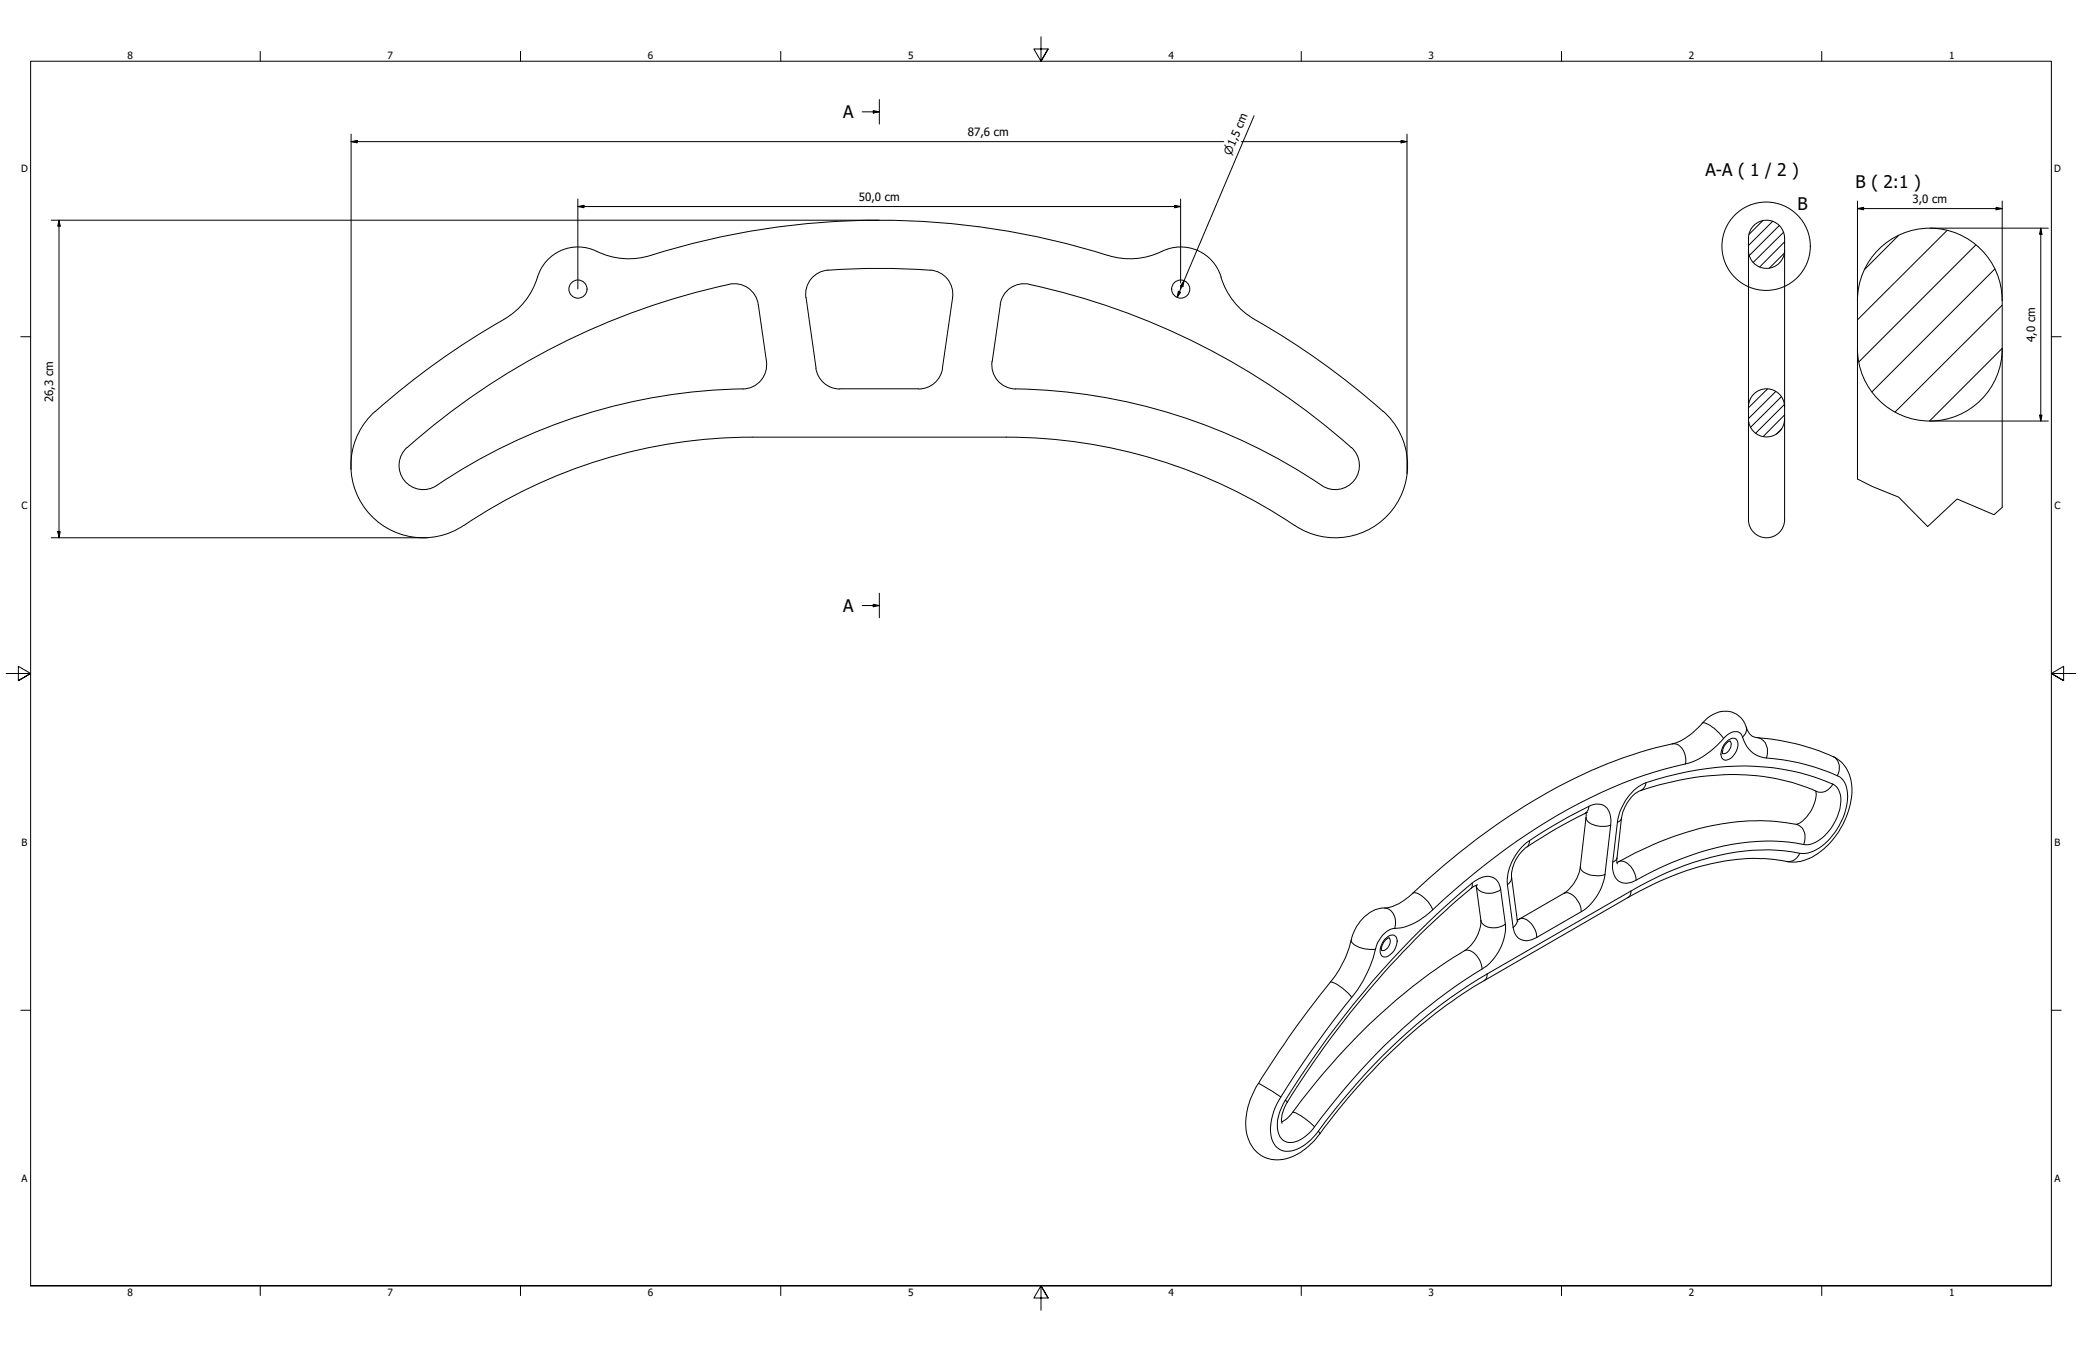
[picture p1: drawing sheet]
<svg xmlns="http://www.w3.org/2000/svg" width="864mm" height="559mm" viewBox="0 0 864 559" stroke-linecap="round" stroke-linejoin="round" font-family="sans-serif">
<!-- layer: Hatch (ISO) -->
<g fill="none" stroke="#000" stroke-width=".41">
<path d="M731.1 91.6l-5.6 5.6M735.3 91.8l-10 10.1M738 93.6l-12.4 12.4M739.8 96.4l-12.6 12.5M787.5 97.7l-14 14M807.6 95.6l-37.1 37.1M740.2 105l-6.3 6.3M740.2 100.3l-10.3 10.4M819.6 101.6l-48.5 48.5M827.4 111.6l-50.9 51M830.5 126.6l-44.5 44.3M830.5 144.5l-30.1 30.2"/>
<path d="M733.1 161.4l-7.8 7.8M736.6 162.4l-11.3 11.3M738.9 164.6l-12.8 12.7M739 178l-2.1 2.1M740.2 167.8l-12 11.9M740.2 172.1l-8.8 9"/>
</g>
<!-- layer: Visible (ANSI) -->
<g fill="none" stroke="#000" stroke-width=".41">
<path d="M223 114.9a30 30 0 0 1-14 17.6M223 115a17.6 17.6 0 0 1 25.9-10.1 30.1 30.1 0 0 0 20.9 1.1 317.3 317.3 0 0 1 192.8 .7 30.8 30.8 0 0 0 20.6-3 17.5 17.5 0 0 1 23.3 11.3M302.5 117.9a10.1 10.1 0 0 1 12 8.4l3.4 23.6a10 10 0 0 1-9.8 11.5 233.8 233.8 0 0 0-128 40.6 10 10 0 0 1-12.8-3.3 10 10 0 0 1 1.6-13.1 296.2 296.2 0 0 1 133.6-67.6M343.5 112.1a295 295 0 0 1 42.4 0M343.5 112a10 10 0 0 0-9.2 11.5M385.9 112a10 10 0 0 1 9.2 11.5M426.9 118a295.2 295.2 0 0 1 134.5 68.4 10 10 0 0 1 0 13.3 10 10 0 0 1-13.2 1.7 235.2 235.2 0 0 0-128.8-40.2 10 10 0 0 1-7.9-11.3M426.9 117.9a10 10 0 0 0-12 8.4M506.4 114.9a30 30 0 0 0 14 17.6M209 132.5a315 315 0 0 0-53.3 38.2M334.3 123.4l4.1 29.4a10 10 0 0 0 10 8.6M395.1 123.4l-4.1 29.4a10 10 0 0 1-10 8.6"/>
<path d="M415 126.3l-3.4 23.6M520.4 132.5a315 315 0 0 1 53.3 38.2M155.6 170.6a30 30 0 0 0-3.8 40.9 30 30 0 0 0 40.6 6.4M348.4 161.3h32.6M573.8 170.6a30 30 0 0 1 3.8 40.9 30 30 0 0 1-40.6 6.4M192.4 218a213.6 213.6 0 0 1 119.6-36.6h105.4a213.6 213.6 0 0 1 119.6 36.6M717.5 307.4a4.9 4.9 0 0 0-2.9 5.3M657.9 337.2v1.4l-2.4 21.1a16.1 16.1 0 0 1-6.8 10.9l-19.3 11.1M658.5 337.1a172.3 172.3 0 0 0-26.3 15.2 15.3 15.3 0 0 0-5.2 11.4l2.6 18.6M753.2 328.2a14.6 14.6 0 0 1-8 13.8 95.8 95.8 0 0 0-52.2 5.5 181 181 0 0 0-22.3 10.3M753.5 328.3a90.9 90.9 0 0 0-52.9-5.4 96.1 96.1 0 0 0-21.7 5.9 16.3 16.3 0 0 0-6.3 10.5l-2 17.1 .3 2M612.3 367.3l2 14.5a15.5 15.5 0 0 1-6.8 12.6 251.7 251.7 0 0 0-71.3 67 10.5 10.5 0 0 1-4.6 4"/>
<path d="M612.9 367.1l-1.2 .4a324.1 324.1 0 0 0-56.1 58.5l-11.2 15.3a147.6 147.6 0 0 0-11.9 18.9l-1 4.1 .3 1.7M565.9 380.3a13.8 13.8 0 0 1 10-3.8l1.3-.3a24.4 24.4 0 0 0 8.8-5.6 264.6 264.6 0 0 1 80.7-53.8 186.6 186.6 0 0 1 28.9-8.8l3.9-2.1a51.5 51.5 0 0 0 8.4-7.7 10 10 0 0 1 14.7 .2l1.2 1.9 .9 2.5a4.8 4.8 0 0 0 4.2 3.2 89.2 89.2 0 0 1 33.1 8.8 16.5 16.5 0 0 1 5.8 16.8 33.5 33.5 0 0 1-17.6 24.6 16.2 16.2 0 0 1-10.9 .8 86.8 86.8 0 0 0-48.5 7.6l-6.6 3-9 4.8-59.6 34.4a226 226 0 0 0-64.3 58.5l-3.8 5.1a24.1 24.1 0 0 1-17.2 10.8 13.2 13.2 0 0 1-13.5-13.2 30.3 30.3 0 0 1 5.2-18.5 420.6 420.6 0 0 1 32.1-45l1.9-3.2a52.4 52.4 0 0 0 5.2-13.7l1.6-3.4zM576.2 389a5.2 5.2 0 0 0-3.1 5.3"/>
<circle cx="239.7" cy="119.9" r="3.8"/>
<circle cx="489.8" cy="119.9" r="3.8"/>
</g>
<!-- layer: Visible Narrow (ANSI) -->
<g fill="none" stroke="#000" stroke-width=".41">
<path d="M706.1 300a7.3 7.3 0 0 1 5.5 2.7l3.3 3.7M693.6 308.6a5.5 5.5 0 0 1 5.6 5.7l-.1 2.6M699.1 316.9a32.8 32.8 0 0 0 16.5-11.3 4.9 4.9 0 0 1 6.2-1.5l.4 .4a16 16 0 0 0 5.8 8.5l1.1 .5a17.8 17.8 0 0 0 7.1 1.3 77.1 77.1 0 0 1 27.6 8 12.9 12.9 0 0 1 2.1 11.9 27.4 27.4 0 0 1-13.8 18.4l-2.3 .8a13.5 13.5 0 0 1-6.3-.5 92.1 92.1 0 0 0-48.5 7.1l-7.3 3.2-11.2 6M699.1 316.9a197.9 197.9 0 0 0-70.1 32.2 354.4 354.4 0 0 0-37.6 30.8 23.8 23.8 0 0 1-14.3 5.5 13.1 13.1 0 0 0-7 10.2 55.2 55.2 0 0 1-12.9 22.5 379.2 379.2 0 0 0-27.6 39.9 20.5 20.5 0 0 0-1.7 15.5 6.8 6.8 0 0 0 9.8 3.3 21.8 21.8 0 0 0 9.2-7.6 243.5 243.5 0 0 1 66.3-63l3.7-2.2M716.8 307.1a2.27 2.27 0 0 1 2.4-.9 2.27 2.27 0 0 1 1.7 1.9 6.9 6.9 0 0 1-5.3 7.3 2.82 2.82 0 0 1-1.5-4.1l1-2.4zM717.5 307.4a3.6 3.6 0 0 1-1.7 5.1l-1.2 .1M724.3 301.6l-.1 2.2-1.4 2M728.9 306a6.1 6.1 0 0 1 3.8 8.5M760.3 313.9a5.7 5.7 0 0 1 1.8 7.9M657.9 339.2a4.5 4.5 0 0 0 3.9 3.3l3.8 .3 2.5-.5M659 334.5a5.6 5.6 0 0 1 9 4.3l.1 3.5M659 334.5l-.5 1.8-1.1 1.2"/>
<path d="M659 334.5l-12.3 6.6-12.3 7.6M672.6 339.3l-.3 .9-1.4 .9M682.8 324.7l-.9 2.1-1.5 1.2M760.2 325.3a7.9 7.9 0 0 1 3.2 9 20.3 20.3 0 0 1-12.5 16 11.4 11.4 0 0 1-5.8-.5 95.8 95.8 0 0 0-51.8 8.1l-11 5.2a17.3 17.3 0 0 1-7.8 3.3 5.8 5.8 0 0 1-5.6-6.3l.1-2.5M760.2 325.3a100.1 100.1 0 0 0-60.5-5.1l-12.6 3.1a19.1 19.1 0 0 0-8.3 3.7 23.2 23.2 0 0 0-7.9 14.1M760.2 325.3a5.3 5.3 0 0 1-6.7 3M634.4 348.7a21.3 21.3 0 0 0-9.1 18.3M634.4 348.7l-.3 1.8-.6 .8M655.5 359.7a4.5 4.5 0 0 0 4 3.3l3.8 .3 2.4-.5M668.1 342.3l-2.4 20.5M670.7 355.9l-.3 .8-1.4 .9M670.9 341.1l-1.9 16.5"/>
<path d="M671.4 357.5a5.4 5.4 0 0 1 6 3.4l1 2.6 .2 1.7M745.1 342a5.9 5.9 0 0 1 3 8.4M746.5 354a5.1 5.1 0 0 1-5.4 3.4M574.2 376.7a5.8 5.8 0 0 1 4.5 7.6l-.2 .8M586 370.6a4 4 0 0 1 4.2 1.4 12.7 12.7 0 0 1 4.1 5.4M610.6 366.4l.1 1.1-.5 1.1M612.3 367.5a5.5 5.5 0 0 0 6.8 3l3.4-1.4M622.5 369.1a5.7 5.7 0 0 0-8.8-4.7 28.7 28.7 0 0 0-7.4 5.6 377 377 0 0 0-74.5 89 13.9 13.9 0 0 0-.8 12.8 5.9 5.9 0 0 0 8.4 1l3.1-2.2a31.6 31.6 0 0 0 5.8-7.2 247 247 0 0 1 68.6-62.8 21.4 21.4 0 0 0 7.5-17.2M622.5 369.1l1.9 14.3M625.3 367l2.3 17.7M627 363.7l-.3 1.7-1.4 1.6M648.7 370.6a4.6 4.6 0 0 1 5.4 2.7l1.4 2.5 .4 2.4"/>
<path d="M655.9 378.2l-18.4 10.7M665.7 362.8a21.9 21.9 0 0 1-9.8 15.4M676.5 369.7v.6a2.43 2.43 0 0 1-1.3 2.1M676.5 369.7l-59.6 34.3M560.5 390a4.2 4.2 0 0 0 3.4 3 14.3 14.3 0 0 0 6.7 .7M574.8 389.3a2.62 2.62 0 0 1 4.5-.2 6.6 6.6 0 0 1-5.1 7.9 2.82 2.82 0 0 1-1.5-4.1l1-2.2zM576.2 389a3.6 3.6 0 0 1-3.1 5.3M607.5 394.4a5.5 5.5 0 0 1 6 3.4l.8 1.7 .5 2.5M614.3 381.8a4.8 4.8 0 0 0 5.7 3.1l2.8-.6 1.6-.9M627.6 384.7a5.7 5.7 0 0 0 8.8 4.7l1.1-.5M629.3 381.5l-.2 1.7-1.5 1.5M630.3 381.3a4.7 4.7 0 0 1 5.4 2.6l1.3 2.5 .5 2.5"/>
<path d="M551.8 407.5a8.4 8.4 0 0 1 5.5 2.8l2 1.8 1.4 1.7M616.9 404a2.87 2.87 0 0 1-1.3 2.8M522 449.5l5.2 2.9 4.1 2.7M533.1 456.4l.9 .8M536.2 461.4a21.3 21.3 0 0 1 9.1 6M546.9 469.2l.6 1.2"/>
</g>
<!-- layer: Visible (ISO) -->
<g fill="none" stroke="#000" stroke-width=".41">
<path d="M725.3 103.8a7.5 7.5 0 0 0 7.4 7.5 7.5 7.5 0 0 0 7.5-7.5M770.5 124.7v74M770.5 124.7a30 30 0 0 1 30-30 30 30 0 0 1 30 30M830.5 124.7v85.8M770.5 144.7a30 30 0 0 0 30 30 30 30 0 0 0 30-30M725.3 168.8a7.5 7.5 0 0 1 7.4-7.5 7.5 7.5 0 0 1 7.5 7.5M725.3 173.8a7.5 7.5 0 0 0 7.4 7.5 7.5 7.5 0 0 0 7.5-7.5M725.3 168.8v-70a7.5 7.5 0 0 1 7.4-7.4 7.5 7.5 0 0 1 7.5 7.4v70M725.3 173.8v41.8M725.3 168.8v5M740.2 173.8v41.8M740.2 168.8v5"/>
<path d="M725.3 215.6a7.5 7.5 0 0 0 7.4 7.5 7.5 7.5 0 0 0 7.5-7.5"/>
</g>
<!-- layer: Break Line (ISO) -->
<path d="M770.5 198.7l6 3.1 11.1 4.4 12 12.2 12.2-11.4 15.3 6.5 3.4-3" fill="none" stroke="#000" stroke-width=".41"/>
<!-- layer: Section Line (ISO) -->
<path d="M357.6 46.4h7.1M362.2 45.9l2.5 .5-2.5 .5zM364.7 41.3v10.2M357.6 251.2h7.1M362.2 250.7l2.5 .5-2.5 .5zM364.7 246.1v10.2" fill="none" stroke="#000" stroke-width=".41"/>
<path d="M362.2 45.9l2.5 .5-2.5 .5zM362.2 250.7l2.5 .5-2.5 .5z" fill="#000"/>
<!-- layer: Detail Boundary (ISO) -->
<circle cx="732.6" cy="102.1" r="18.3" fill="none" stroke="#000" stroke-width=".41"/>
<!-- layer: Border (ANSI) -->
<g fill="none" stroke="#000" stroke-width=".41">
<path d="M431.8 15.2v10.2l-3-5.1h6l-3 5.1 3-5.1M107.9 21.3v4.1M215.9 21.3v4.1M323.8 21.3v4.1M539.8 21.3v4.1M647.7 21.3v4.1M755.6 21.3v4.1M8.6 139.7h4.1M850.9 139.7h4.1M2.5 279.4h10.2l-5.1-3v6l5.1-3-5.1 3M861.1 279.4h-10.2l5.1-3v6l-5.1-3 5.1 3M8.6 419.1h4.1"/>
<path d="M850.9 419.1h4.1M12.7 533.4v-508h838.2v508h-838.2h838.2M107.9 533.4v4.1M215.9 533.4v4.1M323.8 533.4v4.1M434.8 538.5l-3-5.1 3 5.1h-6l3-5.1v10.2M539.8 533.4v4.1M647.7 533.4v4.1M755.6 533.4v4.1"/>
</g>
<!-- layer: Dimension (ISO) -->
<g fill="none" stroke="#000" stroke-width=".41">
<path d="M145.6 58.8l2.6-.5v1zM145.6 58.8h362M145.6 55.6v139.1M514.9 58.8h68.7M520.2 48l-31.9 75.4M581.2 58.3l2.4 .5-2.4 .5zM583.6 55.6v140.9M21.3 91.4h343.4M24.5 91.4l.5 2.4h-1zM24.5 91.4v131.7M239.7 85.7l2.5-.5v1zM239.7 85.7h250"/>
<path d="M239.7 82.6v37.3M487.3 85.2l2.4 .5-2.4 .5zM489.7 82.6v34.7M770.5 86.5l2.5-.5v1zM770.5 86.5h60M770.5 83.4v41.3M800.5 94.7h49.1M828 86l2.5 .5-2.5 .5zM830.5 83.4v41.3M846.5 94.7l.5 2.5h-1zM846.5 94.7v80M489.7 118.4v1.5"/>
<path d="M491.2 116.4l-.6 2.6-.9-.5zM488.8 120.8l.9 .4-1.4 2.2zM800.5 174.7h49.1M846 172.2h1l-.5 2.5zM21.3 223.1h156M24 220.6h1l-.5 2.5z"/>
</g>
<path d="M145.6 58.8l2.6-.5v1zM581.2 58.3l2.4 .5-2.4 .5zM24.5 91.4l.5 2.4h-1zM239.7 85.7l2.5-.5v1zM487.3 85.2l2.4 .5-2.4 .5zM770.5 86.5l2.5-.5v1zM828 86l2.5 .5-2.5 .5zM846.5 94.7l.5 2.5h-1zM491.2 116.4l-.6 2.6-.9-.5zM488.8 120.8l.9 .4-1.4 2.2zM846 172.2h1l-.5 2.5zM24 220.6h1l-.5 2.5z" fill="#000"/>
<g font-size="7.2">
<text x="349.7" y="49">A</text>
<text x="707.4" y="73.2">A-A ( 1 / 2 )</text>
<text x="769.7" y="77.8">B ( 2:1 )</text>
<text x="745.7" y="87.2">B</text>
<text x="349.7" y="253.8">A</text>
</g>
<g font-size="4.7">
<text x="401.4" y="56.4">87,6 cm</text>
<text x="356.2" y="83.3">50,0 cm</text>
<text x="793.2" y="84.2">3,0 cm</text>
<text x="844.1" y="141.9" transform="rotate(-90 844.1 141.9)">4,0 cm</text>
<text x="22" y="166.9" transform="rotate(-90 22 166.9)">26,3 cm</text>
</g>
<text font-size="4.6" x="510.5" y="64.7" transform="rotate(-67 510.5 64.7)">⌀1,5 cm</text>
<g font-size="4.1">
<text x="52.8" y="24.4">8</text>
<text x="160.8" y="24.4">7</text>
<text x="268.7" y="24.4">6</text>
<text x="376.7" y="24.4">5</text>
<text x="484.6" y="24.4">4</text>
<text x="592.6" y="24.4">3</text>
<text x="700.5" y="24.4">2</text>
<text x="808.5" y="24.4">1</text>
<text x="8.7" y="71.4">D</text>
<text x="852" y="71.4">D</text>
<text x="8.9" y="211.1">C</text>
<text x="852.2" y="211.1">C</text>
<text x="8.9" y="350.8">B</text>
<text x="852.2" y="350.8">B</text>
<text x="8.9" y="490.5">A</text>
<text x="852.2" y="490.5">A</text>
<text x="52.8" y="537.5">8</text>
<text x="160.8" y="537.5">7</text>
<text x="268.7" y="537.5">6</text>
<text x="376.7" y="537.5">5</text>
<text x="484.6" y="537.5">4</text>
<text x="592.6" y="537.5">3</text>
<text x="700.5" y="537.5">2</text>
<text x="808.5" y="537.5">1</text>
</g>
</svg>
